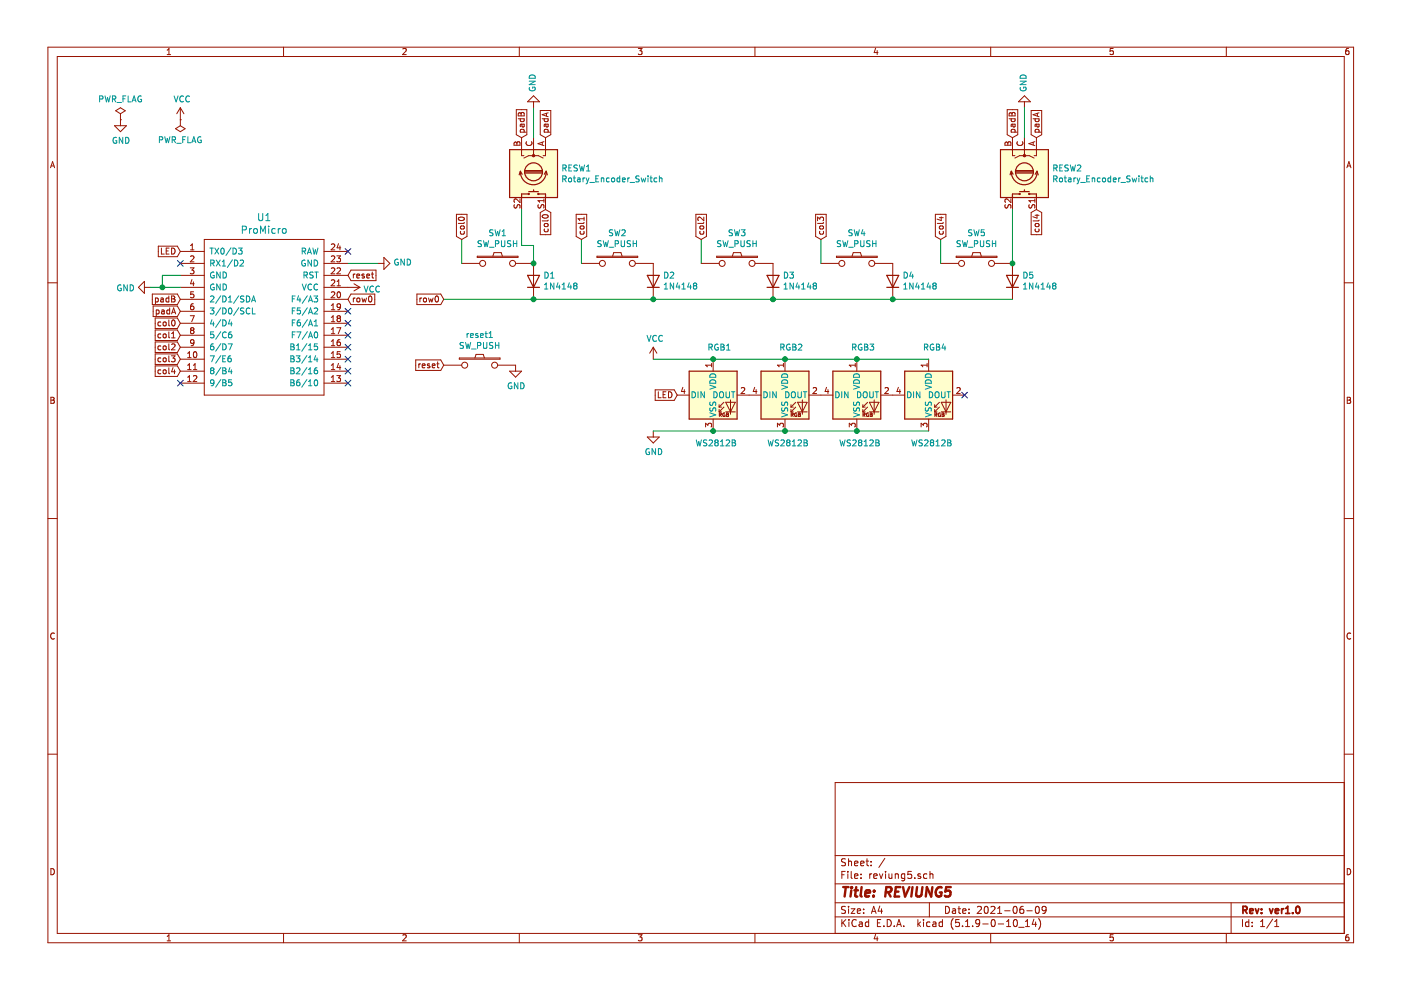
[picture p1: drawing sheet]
EESchema Schematic File Version 4
EELAYER 30 0
EELAYER END
$Descr A4 11693 8268
encoding utf-8
Sheet 1 1
Title "REVIUNG5"
Date "2021-06-09"
Rev "ver1.0"
Comp ""
Comment1 ""
Comment2 ""
Comment3 ""
Comment4 ""
$EndDescr
$Comp
L power:PWR_FLAG #FLG01
U 1 1
P 1000 1000
F 0 "#FLG01" H 1000 1075 50  0001 C CNN
F 1 "PWR_FLAG" H 1000 1173 50  0000 C CNN
F 2 "" H 1000 1000 50  0001 C CNN
F 3 "~" H 1000 1000 50  0001 C CNN
	1    1000 1000
	1    0    0    -1  
$EndComp
$Comp
L power:GND #PWR03
U 1 1
P 1000 1000
F 0 "#PWR03" H 1000 750 50  0001 C CNN
F 1 "GND" H 1005 827 50  0000 C CNN
F 2 "" H 1000 1000 50  0001 C CNN
F 3 "" H 1000 1000 50  0001 C CNN
	1    1000 1000
	1    0    0    -1  
$EndComp
$Comp
L power:PWR_FLAG #FLG02
U 1 1
P 1500 1000
F 0 "#FLG02" H 1500 1075 50  0001 C CNN
F 1 "PWR_FLAG" H 1500 1173 50  0000 C CNN
F 2 "" H 1500 1000 50  0001 C CNN
F 3 "~" H 1500 1000 50  0001 C CNN
	1    1500 1000
	-1   0    0    1   
$EndComp
$Comp
L power:VCC #PWR04
U 1 1
P 1500 1000
F 0 "#PWR04" H 1500 850 50  0001 C CNN
F 1 "VCC" H 1515 1173 50  0000 C CNN
F 2 "" H 1500 1000 50  0001 C CNN
F 3 "" H 1500 1000 50  0001 C CNN
	1    1500 1000
	1    0    0    -1  
$EndComp
Text GLabel 1500 2100 0    50   Input ~ 0
LED
$Comp
L power:GND #PWR07
U 1 1
P 1250 2400
F 0 "#PWR07" H 1250 2150 50  0001 C CNN
F 1 "GND" V 1255 2272 50  0000 R CNN
F 2 "" H 1250 2400 50  0001 C CNN
F 3 "" H 1250 2400 50  0001 C CNN
	1    1250 2400
	0    1    1    0   
$EndComp
Wire Wire Line
	1500 2400 1350 2400
Wire Wire Line
	1500 2300 1350 2300
Wire Wire Line
	1350 2300 1350 2400
Connection ~ 1350 2400
Wire Wire Line
	1350 2400 1250 2400
Text GLabel 2900 2300 2    50   Input ~ 0
reset
$Comp
L power:GND #PWR06
U 1 1
P 3150 2200
F 0 "#PWR06" H 3150 1950 50  0001 C CNN
F 1 "GND" V 3155 2072 50  0000 R CNN
F 2 "" H 3150 2200 50  0001 C CNN
F 3 "" H 3150 2200 50  0001 C CNN
	1    3150 2200
	0    -1   -1   0   
$EndComp
$Comp
L power:VCC #PWR08
U 1 1
P 2900 2400
F 0 "#PWR08" H 2900 2250 50  0001 C CNN
F 1 "VCC" V 2915 2528 50  0000 L CNN
F 2 "" H 2900 2400 50  0001 C CNN
F 3 "" H 2900 2400 50  0001 C CNN
	1    2900 2400
	0    1    1    0   
$EndComp
Text GLabel 2900 2500 2    50   Input ~ 0
row0
Text GLabel 1500 2700 0    50   Input ~ 0
col0
Text GLabel 1500 2800 0    50   Input ~ 0
col1
Text GLabel 1500 2900 0    50   Input ~ 0
col2
Text GLabel 1500 3000 0    50   Input ~ 0
col3
Text GLabel 1500 3100 0    50   Input ~ 0
col4
Text GLabel 1500 2600 0    50   Input ~ 0
padA
Text GLabel 1500 2500 0    50   Input ~ 0
padB
NoConn ~ 1500 2200
NoConn ~ 2900 2100
NoConn ~ 2900 2600
NoConn ~ 2900 2700
NoConn ~ 2900 2800
NoConn ~ 2900 2900
NoConn ~ 2900 3000
NoConn ~ 1500 3200
Wire Wire Line
	3150 2200 2900 2200
$Comp
L _reviung-kbd:ProMicro U1
U 1 1
P 2200 2850
F 0 "U1" H 2200 3887 60  0000 C CNN
F 1 "ProMicro" H 2200 3781 60  0000 C CNN
F 2 "_reviung-kbd:ProMicro" H 2300 1800 60  0001 C CNN
F 3 "" H 2300 1800 60  0000 C CNN
	1    2200 2850
	1    0    0    -1  
$EndComp
NoConn ~ 2900 3100
NoConn ~ 2900 3200
$Comp
L Device:Rotary_Encoder_Switch RESW1
U 1 1
P 4450 1450
F 0 "RESW1" V 4404 1680 50  0000 L CNN
F 1 "Rotary_Encoder_Switch" V 4495 1680 50  0000 L CNN
F 2 "Rotary_Encoder:RotaryEncoder_Alps_EC12E-Switch_Vertical_H20mm_CircularMountingHoles" H 4300 1610 50  0001 C CNN
F 3 "~" H 4450 1710 50  0001 C CNN
	1    4450 1450
	0    1    1    0   
$EndComp
Text GLabel 4550 1150 1    50   Input ~ 0
padA
Text GLabel 4350 1150 1    50   Input ~ 0
padB
$Comp
L power:GND #PWR01
U 1 1
P 4450 900
F 0 "#PWR01" H 4450 650 50  0001 C CNN
F 1 "GND" V 4455 772 50  0000 R CNN
F 2 "" H 4450 900 50  0001 C CNN
F 3 "" H 4450 900 50  0001 C CNN
	1    4450 900 
	-1   0    0    1   
$EndComp
Wire Wire Line
	4450 900  4450 1150
$Comp
L Device:Rotary_Encoder_Switch RESW2
U 1 1
P 8550 1450
F 0 "RESW2" V 8504 1680 50  0000 L CNN
F 1 "Rotary_Encoder_Switch" V 8595 1680 50  0000 L CNN
F 2 "Rotary_Encoder:RotaryEncoder_Alps_EC12E-Switch_Vertical_H20mm_CircularMountingHoles" H 8400 1610 50  0001 C CNN
F 3 "~" H 8550 1710 50  0001 C CNN
	1    8550 1450
	0    1    1    0   
$EndComp
Text GLabel 8650 1150 1    50   Input ~ 0
padA
Text GLabel 8450 1150 1    50   Input ~ 0
padB
$Comp
L power:GND #PWR02
U 1 1
P 8550 900
F 0 "#PWR02" H 8550 650 50  0001 C CNN
F 1 "GND" V 8555 772 50  0000 R CNN
F 2 "" H 8550 900 50  0001 C CNN
F 3 "" H 8550 900 50  0001 C CNN
	1    8550 900 
	-1   0    0    1   
$EndComp
Wire Wire Line
	8550 900  8550 1150
$Comp
L _reviung-kbd:SW_PUSH SW1
U 1 1
P 4150 2200
F 0 "SW1" H 4150 2455 50  0000 C CNN
F 1 "SW_PUSH" H 4150 2364 50  0000 C CNN
F 2 "_reviung-kbd:MXOnly-1U-3pin" H 4150 2200 50  0001 C CNN
F 3 "" H 4150 2200 50  0000 C CNN
	1    4150 2200
	1    0    0    -1  
$EndComp
Wire Wire Line
	3850 2000 3850 2200
$Comp
L Diode:1N4148 D1
U 1 1
P 4450 2350
F 0 "D1" V 4496 2270 50  0000 R CNN
F 1 "1N4148" V 4405 2270 50  0000 R CNN
F 2 "_reviung-kbd:D3_TH_SMD_1side" H 4450 2175 50  0001 C CNN
F 3 "https://assets.nexperia.com/documents/data-sheet/1N4148_1N4448.pdf" H 4450 2350 50  0001 C CNN
	1    4450 2350
	0    -1   -1   0   
$EndComp
$Comp
L _reviung-kbd:SW_PUSH SW2
U 1 1
P 5150 2200
F 0 "SW2" H 5150 2455 50  0000 C CNN
F 1 "SW_PUSH" H 5150 2364 50  0000 C CNN
F 2 "_reviung-kbd:MXOnly-1U-NoLED" H 5150 2200 50  0001 C CNN
F 3 "" H 5150 2200 50  0000 C CNN
	1    5150 2200
	1    0    0    -1  
$EndComp
Wire Wire Line
	4850 2000 4850 2200
$Comp
L Diode:1N4148 D2
U 1 1
P 5450 2350
F 0 "D2" V 5496 2270 50  0000 R CNN
F 1 "1N4148" V 5405 2270 50  0000 R CNN
F 2 "_reviung-kbd:D3_TH_SMD_1side" H 5450 2175 50  0001 C CNN
F 3 "https://assets.nexperia.com/documents/data-sheet/1N4148_1N4448.pdf" H 5450 2350 50  0001 C CNN
	1    5450 2350
	0    -1   -1   0   
$EndComp
$Comp
L _reviung-kbd:SW_PUSH SW3
U 1 1
P 6150 2200
F 0 "SW3" H 6150 2455 50  0000 C CNN
F 1 "SW_PUSH" H 6150 2364 50  0000 C CNN
F 2 "_reviung-kbd:MXOnly-1U-NoLED" H 6150 2200 50  0001 C CNN
F 3 "" H 6150 2200 50  0000 C CNN
	1    6150 2200
	1    0    0    -1  
$EndComp
Wire Wire Line
	5850 2000 5850 2200
$Comp
L Diode:1N4148 D3
U 1 1
P 6450 2350
F 0 "D3" V 6496 2270 50  0000 R CNN
F 1 "1N4148" V 6405 2270 50  0000 R CNN
F 2 "_reviung-kbd:D3_TH_SMD_1side" H 6450 2175 50  0001 C CNN
F 3 "https://assets.nexperia.com/documents/data-sheet/1N4148_1N4448.pdf" H 6450 2350 50  0001 C CNN
	1    6450 2350
	0    -1   -1   0   
$EndComp
$Comp
L _reviung-kbd:SW_PUSH SW4
U 1 1
P 7150 2200
F 0 "SW4" H 7150 2455 50  0000 C CNN
F 1 "SW_PUSH" H 7150 2364 50  0000 C CNN
F 2 "_reviung-kbd:MXOnly-1U-NoLED" H 7150 2200 50  0001 C CNN
F 3 "" H 7150 2200 50  0000 C CNN
	1    7150 2200
	1    0    0    -1  
$EndComp
Wire Wire Line
	6850 2000 6850 2200
$Comp
L Diode:1N4148 D4
U 1 1
P 7450 2350
F 0 "D4" V 7496 2270 50  0000 R CNN
F 1 "1N4148" V 7405 2270 50  0000 R CNN
F 2 "_reviung-kbd:D3_TH_SMD_1side" H 7450 2175 50  0001 C CNN
F 3 "https://assets.nexperia.com/documents/data-sheet/1N4148_1N4448.pdf" H 7450 2350 50  0001 C CNN
	1    7450 2350
	0    -1   -1   0   
$EndComp
$Comp
L _reviung-kbd:SW_PUSH SW5
U 1 1
P 8150 2200
F 0 "SW5" H 8150 2455 50  0000 C CNN
F 1 "SW_PUSH" H 8150 2364 50  0000 C CNN
F 2 "_reviung-kbd:MXOnly-1U-3pin" H 8150 2200 50  0001 C CNN
F 3 "" H 8150 2200 50  0000 C CNN
	1    8150 2200
	1    0    0    -1  
$EndComp
Wire Wire Line
	7850 2000 7850 2200
$Comp
L Diode:1N4148 D5
U 1 1
P 8450 2350
F 0 "D5" V 8496 2270 50  0000 R CNN
F 1 "1N4148" V 8405 2270 50  0000 R CNN
F 2 "_reviung-kbd:D3_TH_SMD_1side" H 8450 2175 50  0001 C CNN
F 3 "https://assets.nexperia.com/documents/data-sheet/1N4148_1N4448.pdf" H 8450 2350 50  0001 C CNN
	1    8450 2350
	0    -1   -1   0   
$EndComp
Text GLabel 3850 2000 1    50   Input ~ 0
col0
Text GLabel 4850 2000 1    50   Input ~ 0
col1
Text GLabel 5850 2000 1    50   Input ~ 0
col2
Text GLabel 6850 2000 1    50   Input ~ 0
col3
Text GLabel 7850 2000 1    50   Input ~ 0
col4
Text GLabel 3700 2500 0    50   Input ~ 0
row0
Wire Wire Line
	3700 2500 4450 2500
Wire Wire Line
	4450 2500 5450 2500
Connection ~ 4450 2500
Wire Wire Line
	5450 2500 6450 2500
Connection ~ 5450 2500
Wire Wire Line
	6450 2500 7450 2500
Connection ~ 6450 2500
Wire Wire Line
	7450 2500 8450 2500
Connection ~ 7450 2500
Text GLabel 8650 1750 3    50   Input ~ 0
col4
Wire Wire Line
	8450 1750 8450 2200
Connection ~ 8450 2200
Text GLabel 4550 1750 3    50   Input ~ 0
col0
Wire Wire Line
	4350 1750 4350 2050
Wire Wire Line
	4350 2050 4450 2050
Wire Wire Line
	4450 2050 4450 2200
Connection ~ 4450 2200
Text GLabel 3700 3050 0    50   Input ~ 0
reset
$Comp
L power:GND #PWR010
U 1 1
P 4300 3050
F 0 "#PWR010" H 4300 2800 50  0001 C CNN
F 1 "GND" H 4305 2877 50  0000 C CNN
F 2 "" H 4300 3050 50  0001 C CNN
F 3 "" H 4300 3050 50  0001 C CNN
	1    4300 3050
	1    0    0    -1  
$EndComp
$Comp
L LED:WS2812B RGB3
U 1 1
P 7150 3300
F 0 "RGB3" H 7100 3700 50  0000 L CNN
F 1 "WS2812B" H 7000 2900 50  0000 L CNN
F 2 "_reviung-kbd:LED_WS2812B_PLCC4_5.0x5.0mm_P3.2mm" H 7200 3000 50  0001 L TNN
F 3 "https://cdn-shop.adafruit.com/datasheets/WS2812B.pdf" H 7250 2925 50  0001 L TNN
	1    7150 3300
	1    0    0    -1  
$EndComp
$Comp
L LED:WS2812B RGB4
U 1 1
P 7750 3300
F 0 "RGB4" H 7700 3700 50  0000 L CNN
F 1 "WS2812B" H 7600 2900 50  0000 L CNN
F 2 "_reviung-kbd:LED_WS2812B_PLCC4_5.0x5.0mm_P3.2mm" H 7800 3000 50  0001 L TNN
F 3 "https://cdn-shop.adafruit.com/datasheets/WS2812B.pdf" H 7850 2925 50  0001 L TNN
	1    7750 3300
	1    0    0    -1  
$EndComp
NoConn ~ 8050 3300
Wire Wire Line
	7750 3000 7150 3000
Wire Wire Line
	7150 3000 6550 3000
Connection ~ 7150 3000
Wire Wire Line
	7750 3600 7150 3600
Wire Wire Line
	7150 3600 6550 3600
Connection ~ 7150 3600
$Comp
L _reviung-kbd:SW_PUSH reset1
U 1 1
P 4000 3050
F 0 "reset1" H 4000 3305 50  0000 C CNN
F 1 "SW_PUSH" H 4000 3214 50  0000 C CNN
F 2 "_reviung-kbd:ResetSW_TH_SMD" H 4000 3050 50  0001 C CNN
F 3 "" H 4000 3050 50  0000 C CNN
	1    4000 3050
	1    0    0    -1  
$EndComp
Connection ~ 6550 3600
Connection ~ 6550 3000
$Comp
L power:GND #PWR011
U 1 1
P 5450 3600
F 0 "#PWR011" H 5450 3350 50  0001 C CNN
F 1 "GND" H 5455 3427 50  0000 C CNN
F 2 "" H 5450 3600 50  0001 C CNN
F 3 "" H 5450 3600 50  0001 C CNN
	1    5450 3600
	1    0    0    -1  
$EndComp
$Comp
L power:VCC #PWR09
U 1 1
P 5450 3000
F 0 "#PWR09" H 5450 2850 50  0001 C CNN
F 1 "VCC" H 5465 3173 50  0000 C CNN
F 2 "" H 5450 3000 50  0001 C CNN
F 3 "" H 5450 3000 50  0001 C CNN
	1    5450 3000
	1    0    0    -1  
$EndComp
Text GLabel 5650 3300 0    50   Input ~ 0
LED
Connection ~ 5950 3600
Wire Wire Line
	5950 3600 5450 3600
Wire Wire Line
	6550 3600 5950 3600
Connection ~ 5950 3000
Wire Wire Line
	5950 3000 5450 3000
Wire Wire Line
	6550 3000 5950 3000
$Comp
L LED:WS2812B RGB2
U 1 1
P 6550 3300
F 0 "RGB2" H 6500 3700 50  0000 L CNN
F 1 "WS2812B" H 6400 2900 50  0000 L CNN
F 2 "_reviung-kbd:LED_WS2812B_PLCC4_5.0x5.0mm_P3.2mm" H 6600 3000 50  0001 L TNN
F 3 "https://cdn-shop.adafruit.com/datasheets/WS2812B.pdf" H 6650 2925 50  0001 L TNN
	1    6550 3300
	1    0    0    -1  
$EndComp
$Comp
L LED:WS2812B RGB1
U 1 1
P 5950 3300
F 0 "RGB1" H 5900 3700 50  0000 L CNN
F 1 "WS2812B" H 5800 2900 50  0000 L CNN
F 2 "_reviung-kbd:LED_WS2812B_PLCC4_5.0x5.0mm_P3.2mm" H 6000 3000 50  0001 L TNN
F 3 "https://cdn-shop.adafruit.com/datasheets/WS2812B.pdf" H 6050 2925 50  0001 L TNN
	1    5950 3300
	1    0    0    -1  
$EndComp
$EndSCHEMATC
